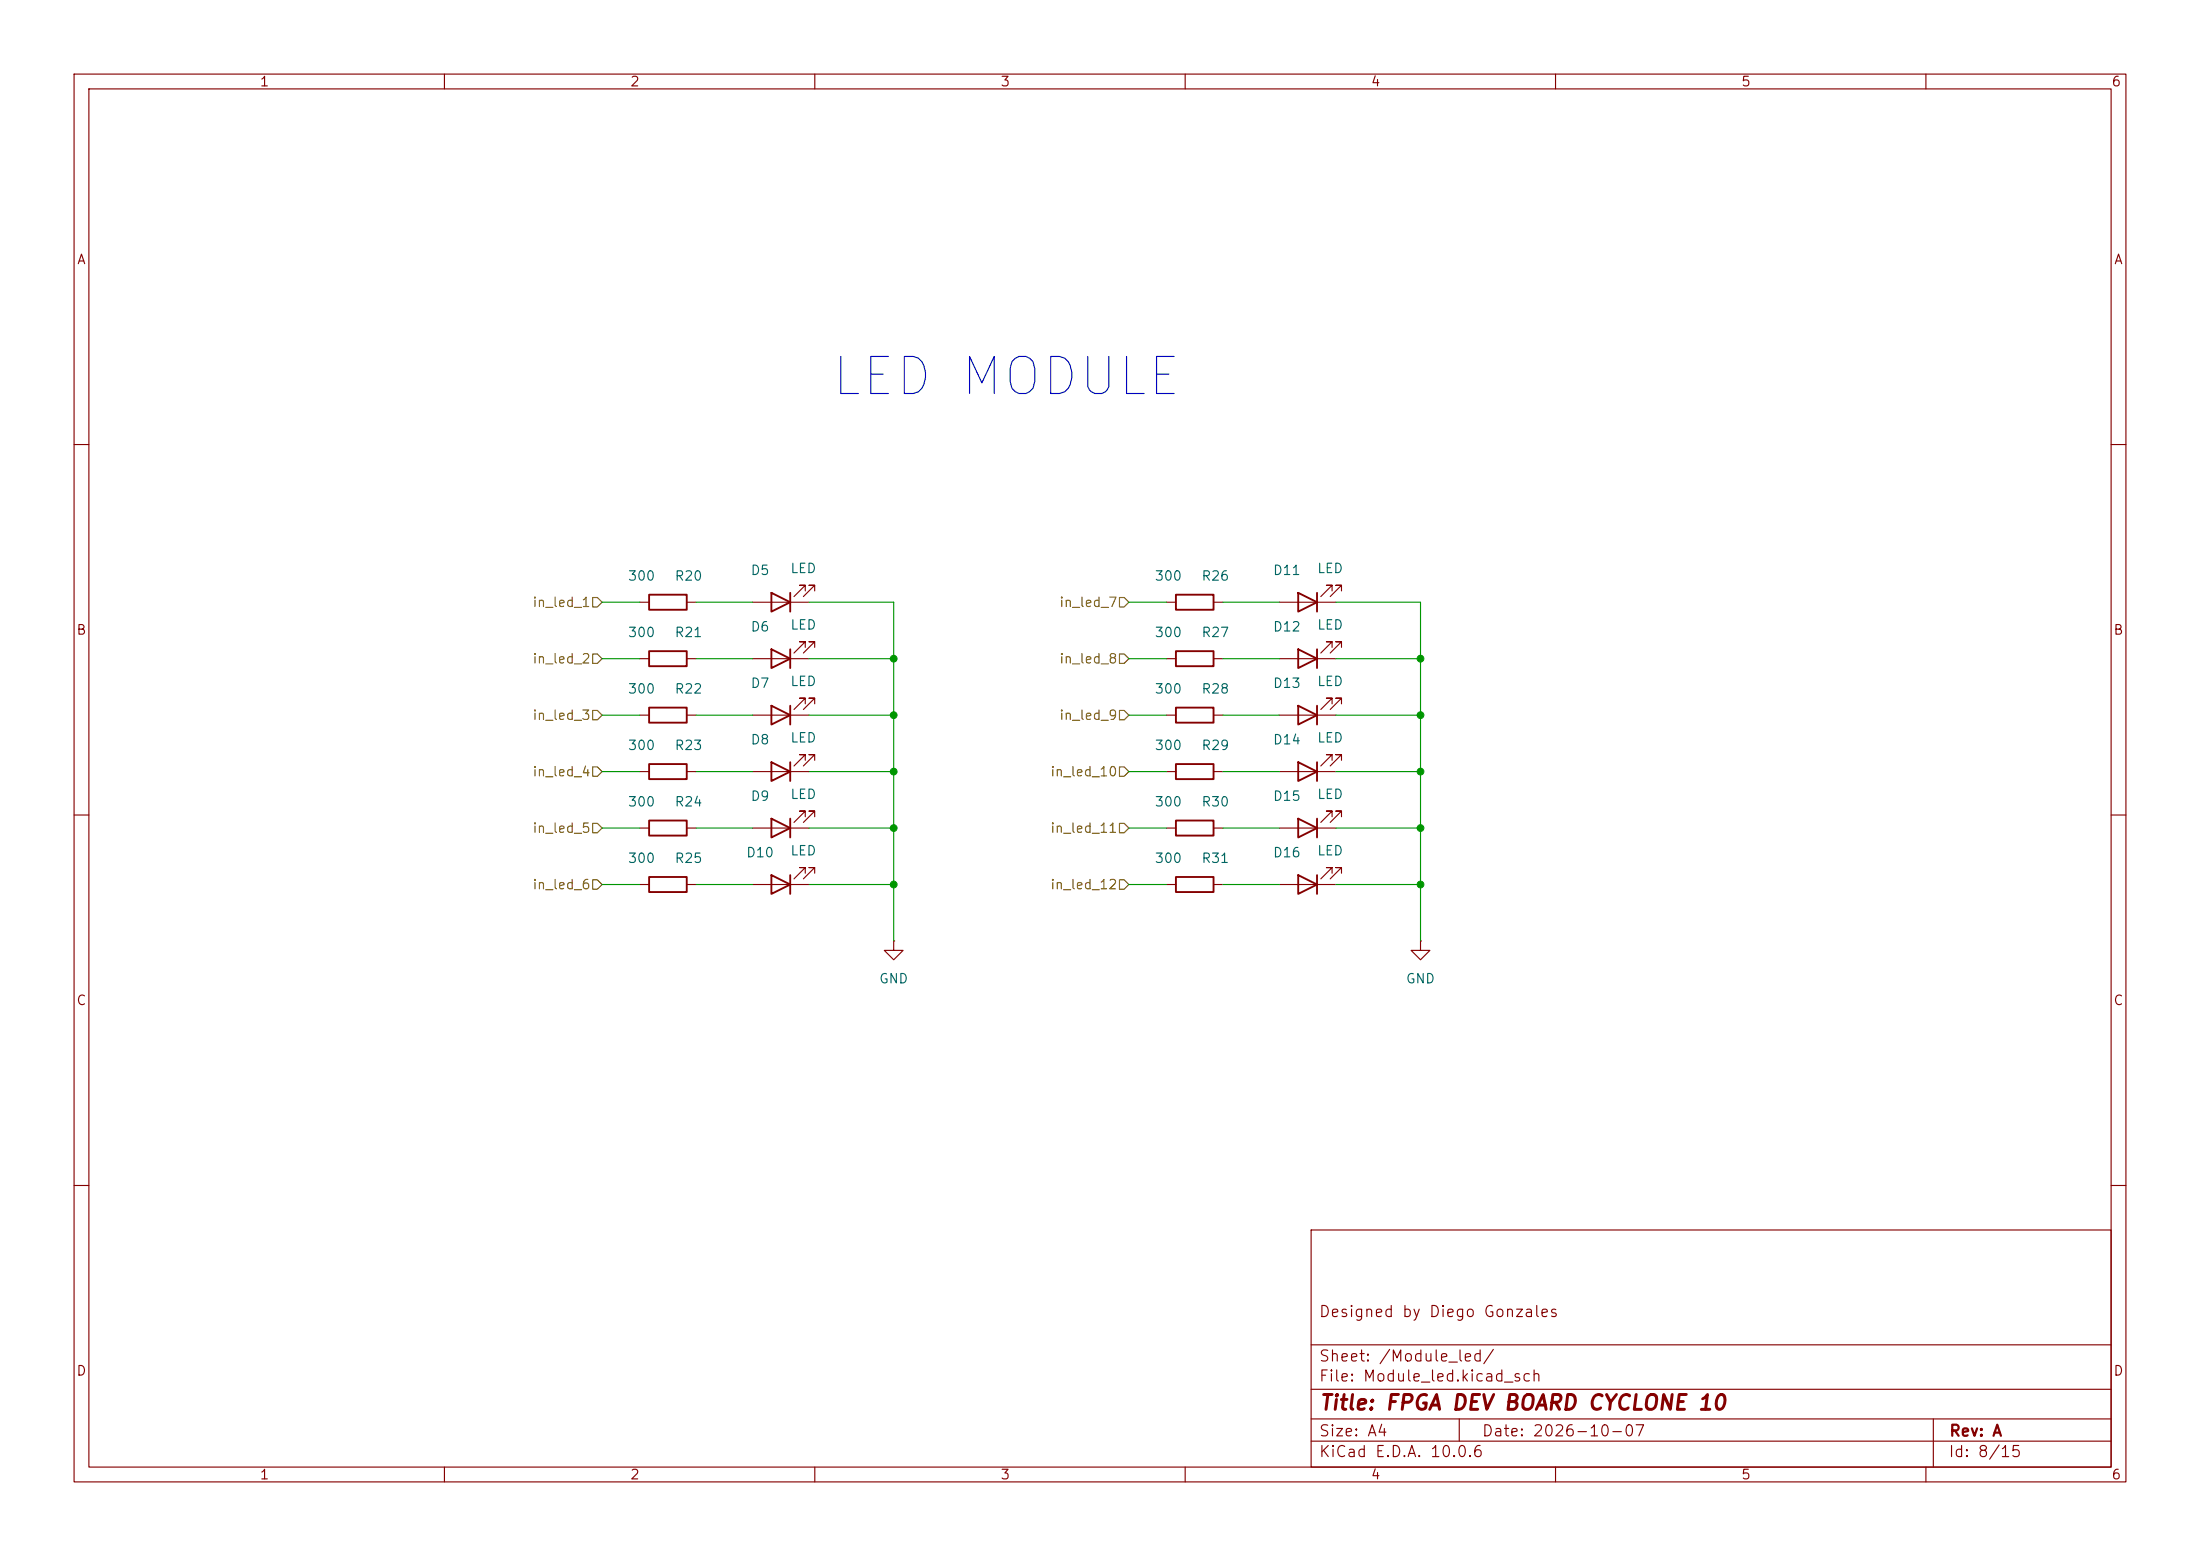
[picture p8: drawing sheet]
(kicad_sch
 (version 20260306)
 (generator "eeschema")
 (generator_version "10.0")
 (paper "A4")
 (title_block
  (title "FPGA DEV BOARD CYCLONE 10")
  (date "2026-10-07")
  (rev "A")
  (comment 1 "Designed by Diego Gonzales"))
 (lib_symbols
  (symbol "Device:LED"
   (pin_numbers (hide yes))
   (pin_names
    (offset 1.016) (hide yes)) (exclude_from_sim no) (in_bom yes) (on_board yes)
   (in_pos_files yes)
   (duplicate_pin_numbers_are_jumpers no)
   (property "Reference" "D" (at 0 2.54 0) (show_name no) (do_not_autoplace no) (effects (font (size 1.27 1.27))))
   (property "Value" "LED" (at 0 -2.54 0) (show_name no) (do_not_autoplace no) (effects (font (size 1.27 1.27))))
   (property "Footprint" "" (at 0 0 0) (show_name no) (do_not_autoplace no) (hide yes) (effects (font (size 1.27 1.27))))
   (property "Datasheet" "" (at 0 0 0) (show_name no) (do_not_autoplace no) (hide yes) (effects (font (size 1.27 1.27))))
   (property "Description" "Light emitting diode" (at 0 0 0) (show_name no) (do_not_autoplace no) (hide yes) (effects (font (size 1.27 1.27))))
   (property "Sim.Pins" "1=K 2=A" (at 0 0 0) (show_name no) (do_not_autoplace no) (hide yes) (effects (font (size 1.27 1.27))))
   (symbol "LED_0_1"
    (polyline (pts (xy -3.048 -0.762) (xy -4.572 -2.286) (xy -3.81 -2.286) (xy -4.572 -2.286) (xy -4.572 -1.524)) (stroke (width 0) (type default)) (fill (type none)))
    (polyline (pts (xy -1.778 -0.762) (xy -3.302 -2.286) (xy -2.54 -2.286) (xy -3.302 -2.286) (xy -3.302 -1.524)) (stroke (width 0) (type default)) (fill (type none)))
    (polyline (pts (xy -1.27 0) (xy 1.27 0)) (stroke (width 0) (type default)) (fill (type none)))
    (polyline (pts (xy -1.27 -1.27) (xy -1.27 1.27)) (stroke (width 0.254) (type default)) (fill (type none)))
    (polyline (pts (xy 1.27 -1.27) (xy 1.27 1.27) (xy -1.27 0) (xy 1.27 -1.27)) (stroke (width 0.254) (type default)) (fill (type none))))
   (symbol "LED_1_1"
    (pin passive line (at -3.81 0 0) (length 2.54) (name "K" (effects (font (size 1.27 1.27)))) (number "1" (effects (font (size 1.27 1.27)))))
    (pin passive line (at 3.81 0 180) (length 2.54) (name "A" (effects (font (size 1.27 1.27)))) (number "2" (effects (font (size 1.27 1.27))))))
   (embedded_fonts no))
  (symbol "Device:R"
   (pin_numbers (hide yes))
   (pin_names
    (offset 0)) (exclude_from_sim no) (in_bom yes) (on_board yes)
   (in_pos_files yes)
   (duplicate_pin_numbers_are_jumpers no)
   (property "Reference" "R" (at 2.032 0 90) (show_name no) (do_not_autoplace no) (effects (font (size 1.27 1.27))))
   (property "Value" "R" (at 0 0 90) (show_name no) (do_not_autoplace no) (effects (font (size 1.27 1.27))))
   (property "Footprint" "" (at -1.778 0 90) (show_name no) (do_not_autoplace no) (hide yes) (effects (font (size 1.27 1.27))))
   (property "Datasheet" "" (at 0 0 0) (show_name no) (do_not_autoplace no) (hide yes) (effects (font (size 1.27 1.27))))
   (property "Description" "Resistor" (at 0 0 0) (show_name no) (do_not_autoplace no) (hide yes) (effects (font (size 1.27 1.27))))
   (symbol "R_0_1"
    (rectangle (start -1.016 -2.54) (end 1.016 2.54) (stroke (width 0.254) (type default)) (fill (type none))))
   (symbol "R_1_1"
    (pin passive line (at 0 3.81 270) (length 1.27) (name "" (effects (font (size 1.27 1.27)))) (number "1" (effects (font (size 1.27 1.27)))))
    (pin passive line (at 0 -3.81 90) (length 1.27) (name "" (effects (font (size 1.27 1.27)))) (number "2" (effects (font (size 1.27 1.27))))))
   (embedded_fonts no))
  (symbol "power:GND"
   (power global)
   (pin_numbers (hide yes))
   (pin_names
    (offset 0) (hide yes)) (exclude_from_sim no) (in_bom yes) (on_board yes)
   (in_pos_files yes)
   (duplicate_pin_numbers_are_jumpers no)
   (property "Reference" "#PWR" (at 0 -6.35 0) (show_name no) (do_not_autoplace no) (hide yes) (effects (font (size 1.27 1.27))))
   (property "Value" "GND" (at 0 -3.81 0) (show_name no) (do_not_autoplace no) (effects (font (size 1.27 1.27))))
   (property "Footprint" "" (at 0 0 0) (show_name no) (do_not_autoplace no) (hide yes) (effects (font (size 1.27 1.27))))
   (property "Datasheet" "" (at 0 0 0) (show_name no) (do_not_autoplace no) (hide yes) (effects (font (size 1.27 1.27))))
   (property "Description" "Power symbol creates a global label with name \"GND\" , ground" (at 0 0 0) (show_name no) (do_not_autoplace no) (hide yes) (effects (font (size 1.27 1.27))))
   (symbol "GND_0_1"
    (polyline (pts (xy 0 0) (xy 0 -1.27) (xy 1.27 -1.27) (xy 0 -2.54) (xy -1.27 -1.27) (xy 0 -1.27)) (stroke (width 0) (type default)) (fill (type none))))
   (symbol "GND_1_1"
    (pin power_in line (at 0 0 270) (length 0) (name "" (effects (font (size 1.27 1.27)))) (number "1" (effects (font (size 1.27 1.27))))))
   (embedded_fonts no)))
 (text "LED MODULE"
  (exclude_from_sim no)
  (at 135.89 51.054 0)
  (effects (font (size 5 5))))
 (junction
  (at 120.65 96.52)
  (diameter 0)
  (color 0 0 0 0))
 (junction
  (at 120.65 111.76)
  (diameter 0)
  (color 0 0 0 0))
 (junction
  (at 120.65 119.38)
  (diameter 0)
  (color 0 0 0 0))
 (junction
  (at 191.77 119.38)
  (diameter 0)
  (color 0 0 0 0))
 (junction
  (at 191.77 111.76)
  (diameter 0)
  (color 0 0 0 0))
 (junction
  (at 120.65 88.9)
  (diameter 0)
  (color 0 0 0 0))
 (junction
  (at 191.77 88.9)
  (diameter 0)
  (color 0 0 0 0))
 (junction
  (at 191.77 96.52)
  (diameter 0)
  (color 0 0 0 0))
 (junction
  (at 191.77 104.14)
  (diameter 0)
  (color 0 0 0 0))
 (junction
  (at 120.65 104.14)
  (diameter 0)
  (color 0 0 0 0))
 (wire
  (pts (xy 93.98 81.28) (xy 101.6 81.28))
  (stroke (width 0) (type default)))
 (wire
  (pts (xy 152.4 104.14) (xy 157.48 104.14))
  (stroke (width 0) (type default)))
 (wire
  (pts (xy 165.1 96.52) (xy 172.72 96.52))
  (stroke (width 0) (type default)))
 (wire
  (pts (xy 93.98 119.38) (xy 101.6 119.38))
  (stroke (width 0) (type default)))
 (wire
  (pts (xy 93.98 111.76) (xy 101.6 111.76))
  (stroke (width 0) (type default)))
 (wire
  (pts (xy 81.28 111.76) (xy 86.36 111.76))
  (stroke (width 0) (type default)))
 (wire
  (pts (xy 109.22 96.52) (xy 120.65 96.52))
  (stroke (width 0) (type default)))
 (wire
  (pts (xy 180.34 96.52) (xy 191.77 96.52))
  (stroke (width 0) (type default)))
 (wire
  (pts (xy 152.4 111.76) (xy 157.48 111.76))
  (stroke (width 0) (type default)))
 (wire
  (pts (xy 81.28 88.9) (xy 86.36 88.9))
  (stroke (width 0) (type default)))
 (wire
  (pts (xy 165.1 81.28) (xy 172.72 81.28))
  (stroke (width 0) (type default)))
 (wire
  (pts (xy 120.65 88.9) (xy 120.65 96.52))
  (stroke (width 0) (type default)))
 (wire
  (pts (xy 165.1 88.9) (xy 172.72 88.9))
  (stroke (width 0) (type default)))
 (wire
  (pts (xy 109.22 104.14) (xy 120.65 104.14))
  (stroke (width 0) (type default)))
 (wire
  (pts (xy 93.98 88.9) (xy 101.6 88.9))
  (stroke (width 0) (type default)))
 (wire
  (pts (xy 109.22 111.76) (xy 120.65 111.76))
  (stroke (width 0) (type default)))
 (wire
  (pts (xy 81.28 81.28) (xy 86.36 81.28))
  (stroke (width 0) (type default)))
 (wire
  (pts (xy 120.65 96.52) (xy 120.65 127))
  (stroke (width 0) (type default)))
 (wire
  (pts (xy 152.4 88.9) (xy 157.48 88.9))
  (stroke (width 0) (type default)))
 (wire
  (pts (xy 180.34 104.14) (xy 191.77 104.14))
  (stroke (width 0) (type default)))
 (wire
  (pts (xy 109.22 119.38) (xy 120.65 119.38))
  (stroke (width 0) (type default)))
 (wire
  (pts (xy 191.77 96.52) (xy 191.77 127))
  (stroke (width 0) (type default)))
 (wire
  (pts (xy 93.98 96.52) (xy 101.6 96.52))
  (stroke (width 0) (type default)))
 (wire
  (pts (xy 180.34 81.28) (xy 191.77 81.28))
  (stroke (width 0) (type default)))
 (wire
  (pts (xy 165.1 119.38) (xy 172.72 119.38))
  (stroke (width 0) (type default)))
 (wire
  (pts (xy 152.4 81.28) (xy 157.48 81.28))
  (stroke (width 0) (type default)))
 (wire
  (pts (xy 165.1 104.14) (xy 172.72 104.14))
  (stroke (width 0) (type default)))
 (wire
  (pts (xy 180.34 119.38) (xy 191.77 119.38))
  (stroke (width 0) (type default)))
 (wire
  (pts (xy 109.22 88.9) (xy 120.65 88.9))
  (stroke (width 0) (type default)))
 (wire
  (pts (xy 109.22 81.28) (xy 120.65 81.28))
  (stroke (width 0) (type default)))
 (wire
  (pts (xy 191.77 88.9) (xy 191.77 96.52))
  (stroke (width 0) (type default)))
 (wire
  (pts (xy 81.28 119.38) (xy 86.36 119.38))
  (stroke (width 0) (type default)))
 (wire
  (pts (xy 81.28 104.14) (xy 86.36 104.14))
  (stroke (width 0) (type default)))
 (wire
  (pts (xy 93.98 104.14) (xy 101.6 104.14))
  (stroke (width 0) (type default)))
 (wire
  (pts (xy 120.65 81.28) (xy 120.65 88.9))
  (stroke (width 0) (type default)))
 (wire
  (pts (xy 180.34 88.9) (xy 191.77 88.9))
  (stroke (width 0) (type default)))
 (wire
  (pts (xy 81.28 96.52) (xy 86.36 96.52))
  (stroke (width 0) (type default)))
 (wire
  (pts (xy 152.4 119.38) (xy 157.48 119.38))
  (stroke (width 0) (type default)))
 (wire
  (pts (xy 191.77 81.28) (xy 191.77 88.9))
  (stroke (width 0) (type default)))
 (wire
  (pts (xy 165.1 111.76) (xy 172.72 111.76))
  (stroke (width 0) (type default)))
 (wire
  (pts (xy 152.4 96.52) (xy 157.48 96.52))
  (stroke (width 0) (type default)))
 (wire
  (pts (xy 180.34 111.76) (xy 191.77 111.76))
  (stroke (width 0) (type default)))
 (hierarchical_label "in_led_5"
  (shape input)
  (at 81.28 111.76 180)
  (effects (font (size 1.27 1.27)) (justify right)))
 (hierarchical_label "in_led_1"
  (shape input)
  (at 81.28 81.28 180)
  (effects (font (size 1.27 1.27)) (justify right)))
 (hierarchical_label "in_led_11"
  (shape input)
  (at 152.4 111.76 180)
  (effects (font (size 1.27 1.27)) (justify right)))
 (hierarchical_label "in_led_3"
  (shape input)
  (at 81.28 96.52 180)
  (effects (font (size 1.27 1.27)) (justify right)))
 (hierarchical_label "in_led_2"
  (shape input)
  (at 81.28 88.9 180)
  (effects (font (size 1.27 1.27)) (justify right)))
 (hierarchical_label "in_led_12"
  (shape input)
  (at 152.4 119.38 180)
  (effects (font (size 1.27 1.27)) (justify right)))
 (hierarchical_label "in_led_8"
  (shape input)
  (at 152.4 88.9 180)
  (effects (font (size 1.27 1.27)) (justify right)))
 (hierarchical_label "in_led_4"
  (shape input)
  (at 81.28 104.14 180)
  (effects (font (size 1.27 1.27)) (justify right)))
 (hierarchical_label "in_led_9"
  (shape input)
  (at 152.4 96.52 180)
  (effects (font (size 1.27 1.27)) (justify right)))
 (hierarchical_label "in_led_7"
  (shape input)
  (at 152.4 81.28 180)
  (effects (font (size 1.27 1.27)) (justify right)))
 (hierarchical_label "in_led_6"
  (shape input)
  (at 81.28 119.38 180)
  (effects (font (size 1.27 1.27)) (justify right)))
 (hierarchical_label "in_led_10"
  (shape input)
  (at 152.4 104.14 180)
  (effects (font (size 1.27 1.27)) (justify right)))
 (symbol
  (lib_id "Device:LED")
  (at 105.41 81.28 180)
  (unit 1)
  (body_style 1)
  (exclude_from_sim no)
  (in_bom yes)
  (on_board yes)
  (in_pos_files yes)
  (dnp no)
  (property "Reference" "D5" (at 102.616 76.962 0) (show_name no) (do_not_autoplace no) (effects (font (size 1.27 1.27))))
  (property "Value" "LED" (at 108.458 76.708 0) (show_name no) (do_not_autoplace no) (effects (font (size 1.27 1.27))))
  (property "Footprint" "LED_SMD:LED_1206_3216Metric_Pad1.42x1.75mm_HandSolder" (at 105.41 81.28 0) (hide yes) (show_name no) (do_not_autoplace no) (effects (font (size 1.27 1.27))))
  (property "Datasheet" "" (at 105.41 81.28 0) (hide yes) (show_name no) (do_not_autoplace no) (effects (font (size 1.27 1.27))))
  (property "Description" "Light emitting diode" (at 105.41 81.28 0) (hide yes) (show_name no) (do_not_autoplace no) (effects (font (size 1.27 1.27))))
  (property "Sim.Pins" "1=K 2=A" (at 105.41 81.28 0) (hide yes) (show_name no) (do_not_autoplace no) (effects (font (size 1.27 1.27))))
  (property "Purchase link" "" (at 105.41 81.28 0) (hide yes) (show_name no) (do_not_autoplace no) (effects (font (size 1.27 1.27))))
  (property "KLC_S3.3" "" (at 105.41 81.28 0) (hide yes) (show_name no) (do_not_autoplace no) (effects (font (size 1.27 1.27))))
  (property "KLC_S5.1" "" (at 105.41 81.28 0) (hide yes) (show_name no) (do_not_autoplace no) (effects (font (size 1.27 1.27))))
  (pin "1")
  (pin "2"))
 (symbol
  (lib_id "Device:R")
  (at 90.17 81.28 90)
  (unit 1)
  (body_style 1)
  (exclude_from_sim no)
  (in_bom yes)
  (on_board yes)
  (in_pos_files yes)
  (dnp no)
  (property "Reference" "R20" (at 92.964 77.724 90) (show_name no) (do_not_autoplace no) (effects (font (size 1.27 1.27))))
  (property "Value" "300" (at 86.614 77.724 90) (show_name no) (do_not_autoplace no) (effects (font (size 1.27 1.27))))
  (property "Footprint" "Resistor_SMD:R_0805_2012Metric_Pad1.20x1.40mm_HandSolder" (at 90.17 83.058 90) (hide yes) (show_name no) (do_not_autoplace no) (effects (font (size 1.27 1.27))))
  (property "Datasheet" "" (at 90.17 81.28 0) (hide yes) (show_name no) (do_not_autoplace no) (effects (font (size 1.27 1.27))))
  (property "Description" "Resistor" (at 90.17 81.28 0) (hide yes) (show_name no) (do_not_autoplace no) (effects (font (size 1.27 1.27))))
  (property "Purchase link" "" (at 90.17 81.28 90) (hide yes) (show_name no) (do_not_autoplace no) (effects (font (size 1.27 1.27))))
  (property "KLC_S3.3" "" (at 90.17 81.28 90) (hide yes) (show_name no) (do_not_autoplace no) (effects (font (size 1.27 1.27))))
  (property "KLC_S5.1" "" (at 90.17 81.28 90) (hide yes) (show_name no) (do_not_autoplace no) (effects (font (size 1.27 1.27))))
  (pin "1")
  (pin "2"))
 (symbol
  (lib_id "Device:LED")
  (at 176.53 81.28 180)
  (unit 1)
  (body_style 1)
  (exclude_from_sim no)
  (in_bom yes)
  (on_board yes)
  (in_pos_files yes)
  (dnp no)
  (property "Reference" "D11" (at 173.736 76.962 0) (show_name no) (do_not_autoplace no) (effects (font (size 1.27 1.27))))
  (property "Value" "LED" (at 179.578 76.708 0) (show_name no) (do_not_autoplace no) (effects (font (size 1.27 1.27))))
  (property "Footprint" "LED_SMD:LED_1206_3216Metric_Pad1.42x1.75mm_HandSolder" (at 176.53 81.28 0) (hide yes) (show_name no) (do_not_autoplace no) (effects (font (size 1.27 1.27))))
  (property "Datasheet" "" (at 176.53 81.28 0) (hide yes) (show_name no) (do_not_autoplace no) (effects (font (size 1.27 1.27))))
  (property "Description" "Light emitting diode" (at 176.53 81.28 0) (hide yes) (show_name no) (do_not_autoplace no) (effects (font (size 1.27 1.27))))
  (property "Sim.Pins" "1=K 2=A" (at 176.53 81.28 0) (hide yes) (show_name no) (do_not_autoplace no) (effects (font (size 1.27 1.27))))
  (property "Purchase link" "" (at 176.53 81.28 0) (hide yes) (show_name no) (do_not_autoplace no) (effects (font (size 1.27 1.27))))
  (property "KLC_S3.3" "" (at 176.53 81.28 0) (hide yes) (show_name no) (do_not_autoplace no) (effects (font (size 1.27 1.27))))
  (property "KLC_S5.1" "" (at 176.53 81.28 0) (hide yes) (show_name no) (do_not_autoplace no) (effects (font (size 1.27 1.27))))
  (pin "1")
  (pin "2"))
 (symbol
  (lib_id "Device:R")
  (at 161.29 88.9 90)
  (unit 1)
  (body_style 1)
  (exclude_from_sim no)
  (in_bom yes)
  (on_board yes)
  (in_pos_files yes)
  (dnp no)
  (property "Reference" "R27" (at 164.084 85.344 90) (show_name no) (do_not_autoplace no) (effects (font (size 1.27 1.27))))
  (property "Value" "300" (at 157.734 85.344 90) (show_name no) (do_not_autoplace no) (effects (font (size 1.27 1.27))))
  (property "Footprint" "Resistor_SMD:R_0805_2012Metric_Pad1.20x1.40mm_HandSolder" (at 161.29 90.678 90) (hide yes) (show_name no) (do_not_autoplace no) (effects (font (size 1.27 1.27))))
  (property "Datasheet" "" (at 161.29 88.9 0) (hide yes) (show_name no) (do_not_autoplace no) (effects (font (size 1.27 1.27))))
  (property "Description" "Resistor" (at 161.29 88.9 0) (hide yes) (show_name no) (do_not_autoplace no) (effects (font (size 1.27 1.27))))
  (property "Purchase link" "" (at 161.29 88.9 90) (hide yes) (show_name no) (do_not_autoplace no) (effects (font (size 1.27 1.27))))
  (property "KLC_S3.3" "" (at 161.29 88.9 90) (hide yes) (show_name no) (do_not_autoplace no) (effects (font (size 1.27 1.27))))
  (property "KLC_S5.1" "" (at 161.29 88.9 90) (hide yes) (show_name no) (do_not_autoplace no) (effects (font (size 1.27 1.27))))
  (pin "1")
  (pin "2"))
 (symbol
  (lib_id "Device:R")
  (at 90.17 111.76 90)
  (unit 1)
  (body_style 1)
  (exclude_from_sim no)
  (in_bom yes)
  (on_board yes)
  (in_pos_files yes)
  (dnp no)
  (property "Reference" "R24" (at 92.964 108.204 90) (show_name no) (do_not_autoplace no) (effects (font (size 1.27 1.27))))
  (property "Value" "300" (at 86.614 108.204 90) (show_name no) (do_not_autoplace no) (effects (font (size 1.27 1.27))))
  (property "Footprint" "Resistor_SMD:R_0805_2012Metric_Pad1.20x1.40mm_HandSolder" (at 90.17 113.538 90) (hide yes) (show_name no) (do_not_autoplace no) (effects (font (size 1.27 1.27))))
  (property "Datasheet" "" (at 90.17 111.76 0) (hide yes) (show_name no) (do_not_autoplace no) (effects (font (size 1.27 1.27))))
  (property "Description" "Resistor" (at 90.17 111.76 0) (hide yes) (show_name no) (do_not_autoplace no) (effects (font (size 1.27 1.27))))
  (property "Purchase link" "" (at 90.17 111.76 90) (hide yes) (show_name no) (do_not_autoplace no) (effects (font (size 1.27 1.27))))
  (property "KLC_S3.3" "" (at 90.17 111.76 90) (hide yes) (show_name no) (do_not_autoplace no) (effects (font (size 1.27 1.27))))
  (property "KLC_S5.1" "" (at 90.17 111.76 90) (hide yes) (show_name no) (do_not_autoplace no) (effects (font (size 1.27 1.27))))
  (pin "1")
  (pin "2"))
 (symbol
  (lib_id "power:GND")
  (at 120.65 127 0)
  (unit 1)
  (body_style 1)
  (exclude_from_sim no)
  (in_bom yes)
  (on_board yes)
  (in_pos_files yes)
  (dnp no)
  (fields_autoplaced yes)
  (property "Reference" "#PWR022" (at 120.65 133.35 0) (hide yes) (show_name no) (do_not_autoplace no) (effects (font (size 1.27 1.27))))
  (property "Value" "GND" (at 120.65 132.08 0) (show_name no) (do_not_autoplace no) (effects (font (size 1.27 1.27))))
  (property "Footprint" "" (at 120.65 127 0) (hide yes) (show_name no) (do_not_autoplace no) (effects (font (size 1.27 1.27))))
  (property "Datasheet" "" (at 120.65 127 0) (hide yes) (show_name no) (do_not_autoplace no) (effects (font (size 1.27 1.27))))
  (property "Description" "Power symbol creates a global label with name \"GND\" , ground" (at 120.65 127 0) (hide yes) (show_name no) (do_not_autoplace no) (effects (font (size 1.27 1.27))))
  (pin "1"))
 (symbol
  (lib_id "Device:R")
  (at 90.17 119.38 90)
  (unit 1)
  (body_style 1)
  (exclude_from_sim no)
  (in_bom yes)
  (on_board yes)
  (in_pos_files yes)
  (dnp no)
  (property "Reference" "R25" (at 92.964 115.824 90) (show_name no) (do_not_autoplace no) (effects (font (size 1.27 1.27))))
  (property "Value" "300" (at 86.614 115.824 90) (show_name no) (do_not_autoplace no) (effects (font (size 1.27 1.27))))
  (property "Footprint" "Resistor_SMD:R_0805_2012Metric_Pad1.20x1.40mm_HandSolder" (at 90.17 121.158 90) (hide yes) (show_name no) (do_not_autoplace no) (effects (font (size 1.27 1.27))))
  (property "Datasheet" "" (at 90.17 119.38 0) (hide yes) (show_name no) (do_not_autoplace no) (effects (font (size 1.27 1.27))))
  (property "Description" "Resistor" (at 90.17 119.38 0) (hide yes) (show_name no) (do_not_autoplace no) (effects (font (size 1.27 1.27))))
  (property "Purchase link" "" (at 90.17 119.38 90) (hide yes) (show_name no) (do_not_autoplace no) (effects (font (size 1.27 1.27))))
  (property "KLC_S3.3" "" (at 90.17 119.38 90) (hide yes) (show_name no) (do_not_autoplace no) (effects (font (size 1.27 1.27))))
  (property "KLC_S5.1" "" (at 90.17 119.38 90) (hide yes) (show_name no) (do_not_autoplace no) (effects (font (size 1.27 1.27))))
  (pin "1")
  (pin "2"))
 (symbol
  (lib_id "Device:R")
  (at 90.17 88.9 90)
  (unit 1)
  (body_style 1)
  (exclude_from_sim no)
  (in_bom yes)
  (on_board yes)
  (in_pos_files yes)
  (dnp no)
  (property "Reference" "R21" (at 92.964 85.344 90) (show_name no) (do_not_autoplace no) (effects (font (size 1.27 1.27))))
  (property "Value" "300" (at 86.614 85.344 90) (show_name no) (do_not_autoplace no) (effects (font (size 1.27 1.27))))
  (property "Footprint" "Resistor_SMD:R_0805_2012Metric_Pad1.20x1.40mm_HandSolder" (at 90.17 90.678 90) (hide yes) (show_name no) (do_not_autoplace no) (effects (font (size 1.27 1.27))))
  (property "Datasheet" "" (at 90.17 88.9 0) (hide yes) (show_name no) (do_not_autoplace no) (effects (font (size 1.27 1.27))))
  (property "Description" "Resistor" (at 90.17 88.9 0) (hide yes) (show_name no) (do_not_autoplace no) (effects (font (size 1.27 1.27))))
  (property "Purchase link" "" (at 90.17 88.9 90) (hide yes) (show_name no) (do_not_autoplace no) (effects (font (size 1.27 1.27))))
  (property "KLC_S3.3" "" (at 90.17 88.9 90) (hide yes) (show_name no) (do_not_autoplace no) (effects (font (size 1.27 1.27))))
  (property "KLC_S5.1" "" (at 90.17 88.9 90) (hide yes) (show_name no) (do_not_autoplace no) (effects (font (size 1.27 1.27))))
  (pin "1")
  (pin "2"))
 (symbol
  (lib_id "Device:R")
  (at 161.29 104.14 90)
  (unit 1)
  (body_style 1)
  (exclude_from_sim no)
  (in_bom yes)
  (on_board yes)
  (in_pos_files yes)
  (dnp no)
  (property "Reference" "R29" (at 164.084 100.584 90) (show_name no) (do_not_autoplace no) (effects (font (size 1.27 1.27))))
  (property "Value" "300" (at 157.734 100.584 90) (show_name no) (do_not_autoplace no) (effects (font (size 1.27 1.27))))
  (property "Footprint" "Resistor_SMD:R_0805_2012Metric_Pad1.20x1.40mm_HandSolder" (at 161.29 105.918 90) (hide yes) (show_name no) (do_not_autoplace no) (effects (font (size 1.27 1.27))))
  (property "Datasheet" "" (at 161.29 104.14 0) (hide yes) (show_name no) (do_not_autoplace no) (effects (font (size 1.27 1.27))))
  (property "Description" "Resistor" (at 161.29 104.14 0) (hide yes) (show_name no) (do_not_autoplace no) (effects (font (size 1.27 1.27))))
  (property "Purchase link" "" (at 161.29 104.14 90) (hide yes) (show_name no) (do_not_autoplace no) (effects (font (size 1.27 1.27))))
  (property "KLC_S3.3" "" (at 161.29 104.14 90) (hide yes) (show_name no) (do_not_autoplace no) (effects (font (size 1.27 1.27))))
  (property "KLC_S5.1" "" (at 161.29 104.14 90) (hide yes) (show_name no) (do_not_autoplace no) (effects (font (size 1.27 1.27))))
  (pin "1")
  (pin "2"))
 (symbol
  (lib_id "Device:R")
  (at 90.17 96.52 90)
  (unit 1)
  (body_style 1)
  (exclude_from_sim no)
  (in_bom yes)
  (on_board yes)
  (in_pos_files yes)
  (dnp no)
  (property "Reference" "R22" (at 92.964 92.964 90) (show_name no) (do_not_autoplace no) (effects (font (size 1.27 1.27))))
  (property "Value" "300" (at 86.614 92.964 90) (show_name no) (do_not_autoplace no) (effects (font (size 1.27 1.27))))
  (property "Footprint" "Resistor_SMD:R_0805_2012Metric_Pad1.20x1.40mm_HandSolder" (at 90.17 98.298 90) (hide yes) (show_name no) (do_not_autoplace no) (effects (font (size 1.27 1.27))))
  (property "Datasheet" "" (at 90.17 96.52 0) (hide yes) (show_name no) (do_not_autoplace no) (effects (font (size 1.27 1.27))))
  (property "Description" "Resistor" (at 90.17 96.52 0) (hide yes) (show_name no) (do_not_autoplace no) (effects (font (size 1.27 1.27))))
  (property "Purchase link" "" (at 90.17 96.52 90) (hide yes) (show_name no) (do_not_autoplace no) (effects (font (size 1.27 1.27))))
  (property "KLC_S3.3" "" (at 90.17 96.52 90) (hide yes) (show_name no) (do_not_autoplace no) (effects (font (size 1.27 1.27))))
  (property "KLC_S5.1" "" (at 90.17 96.52 90) (hide yes) (show_name no) (do_not_autoplace no) (effects (font (size 1.27 1.27))))
  (pin "1")
  (pin "2"))
 (symbol
  (lib_id "Device:LED")
  (at 105.41 88.9 180)
  (unit 1)
  (body_style 1)
  (exclude_from_sim no)
  (in_bom yes)
  (on_board yes)
  (in_pos_files yes)
  (dnp no)
  (property "Reference" "D6" (at 102.616 84.582 0) (show_name no) (do_not_autoplace no) (effects (font (size 1.27 1.27))))
  (property "Value" "LED" (at 108.458 84.328 0) (show_name no) (do_not_autoplace no) (effects (font (size 1.27 1.27))))
  (property "Footprint" "LED_SMD:LED_1206_3216Metric_Pad1.42x1.75mm_HandSolder" (at 105.41 88.9 0) (hide yes) (show_name no) (do_not_autoplace no) (effects (font (size 1.27 1.27))))
  (property "Datasheet" "" (at 105.41 88.9 0) (hide yes) (show_name no) (do_not_autoplace no) (effects (font (size 1.27 1.27))))
  (property "Description" "Light emitting diode" (at 105.41 88.9 0) (hide yes) (show_name no) (do_not_autoplace no) (effects (font (size 1.27 1.27))))
  (property "Sim.Pins" "1=K 2=A" (at 105.41 88.9 0) (hide yes) (show_name no) (do_not_autoplace no) (effects (font (size 1.27 1.27))))
  (property "Purchase link" "" (at 105.41 88.9 0) (hide yes) (show_name no) (do_not_autoplace no) (effects (font (size 1.27 1.27))))
  (property "KLC_S3.3" "" (at 105.41 88.9 0) (hide yes) (show_name no) (do_not_autoplace no) (effects (font (size 1.27 1.27))))
  (property "KLC_S5.1" "" (at 105.41 88.9 0) (hide yes) (show_name no) (do_not_autoplace no) (effects (font (size 1.27 1.27))))
  (pin "1")
  (pin "2"))
 (symbol
  (lib_id "Device:R")
  (at 161.29 81.28 90)
  (unit 1)
  (body_style 1)
  (exclude_from_sim no)
  (in_bom yes)
  (on_board yes)
  (in_pos_files yes)
  (dnp no)
  (property "Reference" "R26" (at 164.084 77.724 90) (show_name no) (do_not_autoplace no) (effects (font (size 1.27 1.27))))
  (property "Value" "300" (at 157.734 77.724 90) (show_name no) (do_not_autoplace no) (effects (font (size 1.27 1.27))))
  (property "Footprint" "Resistor_SMD:R_0805_2012Metric_Pad1.20x1.40mm_HandSolder" (at 161.29 83.058 90) (hide yes) (show_name no) (do_not_autoplace no) (effects (font (size 1.27 1.27))))
  (property "Datasheet" "" (at 161.29 81.28 0) (hide yes) (show_name no) (do_not_autoplace no) (effects (font (size 1.27 1.27))))
  (property "Description" "Resistor" (at 161.29 81.28 0) (hide yes) (show_name no) (do_not_autoplace no) (effects (font (size 1.27 1.27))))
  (property "Purchase link" "" (at 161.29 81.28 90) (hide yes) (show_name no) (do_not_autoplace no) (effects (font (size 1.27 1.27))))
  (property "KLC_S3.3" "" (at 161.29 81.28 90) (hide yes) (show_name no) (do_not_autoplace no) (effects (font (size 1.27 1.27))))
  (property "KLC_S5.1" "" (at 161.29 81.28 90) (hide yes) (show_name no) (do_not_autoplace no) (effects (font (size 1.27 1.27))))
  (pin "1")
  (pin "2"))
 (symbol
  (lib_id "Device:LED")
  (at 176.53 96.52 180)
  (unit 1)
  (body_style 1)
  (exclude_from_sim no)
  (in_bom yes)
  (on_board yes)
  (in_pos_files yes)
  (dnp no)
  (property "Reference" "D13" (at 173.736 92.202 0) (show_name no) (do_not_autoplace no) (effects (font (size 1.27 1.27))))
  (property "Value" "LED" (at 179.578 91.948 0) (show_name no) (do_not_autoplace no) (effects (font (size 1.27 1.27))))
  (property "Footprint" "LED_SMD:LED_1206_3216Metric_Pad1.42x1.75mm_HandSolder" (at 176.53 96.52 0) (hide yes) (show_name no) (do_not_autoplace no) (effects (font (size 1.27 1.27))))
  (property "Datasheet" "" (at 176.53 96.52 0) (hide yes) (show_name no) (do_not_autoplace no) (effects (font (size 1.27 1.27))))
  (property "Description" "Light emitting diode" (at 176.53 96.52 0) (hide yes) (show_name no) (do_not_autoplace no) (effects (font (size 1.27 1.27))))
  (property "Sim.Pins" "1=K 2=A" (at 176.53 96.52 0) (hide yes) (show_name no) (do_not_autoplace no) (effects (font (size 1.27 1.27))))
  (property "Purchase link" "" (at 176.53 96.52 0) (hide yes) (show_name no) (do_not_autoplace no) (effects (font (size 1.27 1.27))))
  (property "KLC_S3.3" "" (at 176.53 96.52 0) (hide yes) (show_name no) (do_not_autoplace no) (effects (font (size 1.27 1.27))))
  (property "KLC_S5.1" "" (at 176.53 96.52 0) (hide yes) (show_name no) (do_not_autoplace no) (effects (font (size 1.27 1.27))))
  (pin "1")
  (pin "2"))
 (symbol
  (lib_id "Device:LED")
  (at 176.53 111.76 180)
  (unit 1)
  (body_style 1)
  (exclude_from_sim no)
  (in_bom yes)
  (on_board yes)
  (in_pos_files yes)
  (dnp no)
  (property "Reference" "D15" (at 173.736 107.442 0) (show_name no) (do_not_autoplace no) (effects (font (size 1.27 1.27))))
  (property "Value" "LED" (at 179.578 107.188 0) (show_name no) (do_not_autoplace no) (effects (font (size 1.27 1.27))))
  (property "Footprint" "LED_SMD:LED_1206_3216Metric_Pad1.42x1.75mm_HandSolder" (at 176.53 111.76 0) (hide yes) (show_name no) (do_not_autoplace no) (effects (font (size 1.27 1.27))))
  (property "Datasheet" "" (at 176.53 111.76 0) (hide yes) (show_name no) (do_not_autoplace no) (effects (font (size 1.27 1.27))))
  (property "Description" "Light emitting diode" (at 176.53 111.76 0) (hide yes) (show_name no) (do_not_autoplace no) (effects (font (size 1.27 1.27))))
  (property "Sim.Pins" "1=K 2=A" (at 176.53 111.76 0) (hide yes) (show_name no) (do_not_autoplace no) (effects (font (size 1.27 1.27))))
  (property "Purchase link" "" (at 176.53 111.76 0) (hide yes) (show_name no) (do_not_autoplace no) (effects (font (size 1.27 1.27))))
  (property "KLC_S3.3" "" (at 176.53 111.76 0) (hide yes) (show_name no) (do_not_autoplace no) (effects (font (size 1.27 1.27))))
  (property "KLC_S5.1" "" (at 176.53 111.76 0) (hide yes) (show_name no) (do_not_autoplace no) (effects (font (size 1.27 1.27))))
  (pin "1")
  (pin "2"))
 (symbol
  (lib_id "Device:LED")
  (at 105.41 96.52 180)
  (unit 1)
  (body_style 1)
  (exclude_from_sim no)
  (in_bom yes)
  (on_board yes)
  (in_pos_files yes)
  (dnp no)
  (property "Reference" "D7" (at 102.616 92.202 0) (show_name no) (do_not_autoplace no) (effects (font (size 1.27 1.27))))
  (property "Value" "LED" (at 108.458 91.948 0) (show_name no) (do_not_autoplace no) (effects (font (size 1.27 1.27))))
  (property "Footprint" "LED_SMD:LED_1206_3216Metric_Pad1.42x1.75mm_HandSolder" (at 105.41 96.52 0) (hide yes) (show_name no) (do_not_autoplace no) (effects (font (size 1.27 1.27))))
  (property "Datasheet" "" (at 105.41 96.52 0) (hide yes) (show_name no) (do_not_autoplace no) (effects (font (size 1.27 1.27))))
  (property "Description" "Light emitting diode" (at 105.41 96.52 0) (hide yes) (show_name no) (do_not_autoplace no) (effects (font (size 1.27 1.27))))
  (property "Sim.Pins" "1=K 2=A" (at 105.41 96.52 0) (hide yes) (show_name no) (do_not_autoplace no) (effects (font (size 1.27 1.27))))
  (property "Purchase link" "" (at 105.41 96.52 0) (hide yes) (show_name no) (do_not_autoplace no) (effects (font (size 1.27 1.27))))
  (property "KLC_S3.3" "" (at 105.41 96.52 0) (hide yes) (show_name no) (do_not_autoplace no) (effects (font (size 1.27 1.27))))
  (property "KLC_S5.1" "" (at 105.41 96.52 0) (hide yes) (show_name no) (do_not_autoplace no) (effects (font (size 1.27 1.27))))
  (pin "1")
  (pin "2"))
 (symbol
  (lib_id "Device:R")
  (at 161.29 96.52 90)
  (unit 1)
  (body_style 1)
  (exclude_from_sim no)
  (in_bom yes)
  (on_board yes)
  (in_pos_files yes)
  (dnp no)
  (property "Reference" "R28" (at 164.084 92.964 90) (show_name no) (do_not_autoplace no) (effects (font (size 1.27 1.27))))
  (property "Value" "300" (at 157.734 92.964 90) (show_name no) (do_not_autoplace no) (effects (font (size 1.27 1.27))))
  (property "Footprint" "Resistor_SMD:R_0805_2012Metric_Pad1.20x1.40mm_HandSolder" (at 161.29 98.298 90) (hide yes) (show_name no) (do_not_autoplace no) (effects (font (size 1.27 1.27))))
  (property "Datasheet" "" (at 161.29 96.52 0) (hide yes) (show_name no) (do_not_autoplace no) (effects (font (size 1.27 1.27))))
  (property "Description" "Resistor" (at 161.29 96.52 0) (hide yes) (show_name no) (do_not_autoplace no) (effects (font (size 1.27 1.27))))
  (property "Purchase link" "" (at 161.29 96.52 90) (hide yes) (show_name no) (do_not_autoplace no) (effects (font (size 1.27 1.27))))
  (property "KLC_S3.3" "" (at 161.29 96.52 90) (hide yes) (show_name no) (do_not_autoplace no) (effects (font (size 1.27 1.27))))
  (property "KLC_S5.1" "" (at 161.29 96.52 90) (hide yes) (show_name no) (do_not_autoplace no) (effects (font (size 1.27 1.27))))
  (pin "1")
  (pin "2"))
 (symbol
  (lib_id "Device:LED")
  (at 105.41 119.38 180)
  (unit 1)
  (body_style 1)
  (exclude_from_sim no)
  (in_bom yes)
  (on_board yes)
  (in_pos_files yes)
  (dnp no)
  (property "Reference" "D10" (at 102.616 115.062 0) (show_name no) (do_not_autoplace no) (effects (font (size 1.27 1.27))))
  (property "Value" "LED" (at 108.458 114.808 0) (show_name no) (do_not_autoplace no) (effects (font (size 1.27 1.27))))
  (property "Footprint" "LED_SMD:LED_1206_3216Metric_Pad1.42x1.75mm_HandSolder" (at 105.41 119.38 0) (hide yes) (show_name no) (do_not_autoplace no) (effects (font (size 1.27 1.27))))
  (property "Datasheet" "" (at 105.41 119.38 0) (hide yes) (show_name no) (do_not_autoplace no) (effects (font (size 1.27 1.27))))
  (property "Description" "Light emitting diode" (at 105.41 119.38 0) (hide yes) (show_name no) (do_not_autoplace no) (effects (font (size 1.27 1.27))))
  (property "Sim.Pins" "1=K 2=A" (at 105.41 119.38 0) (hide yes) (show_name no) (do_not_autoplace no) (effects (font (size 1.27 1.27))))
  (property "Purchase link" "" (at 105.41 119.38 0) (hide yes) (show_name no) (do_not_autoplace no) (effects (font (size 1.27 1.27))))
  (property "KLC_S3.3" "" (at 105.41 119.38 0) (hide yes) (show_name no) (do_not_autoplace no) (effects (font (size 1.27 1.27))))
  (property "KLC_S5.1" "" (at 105.41 119.38 0) (hide yes) (show_name no) (do_not_autoplace no) (effects (font (size 1.27 1.27))))
  (pin "1")
  (pin "2"))
 (symbol
  (lib_id "Device:LED")
  (at 176.53 104.14 180)
  (unit 1)
  (body_style 1)
  (exclude_from_sim no)
  (in_bom yes)
  (on_board yes)
  (in_pos_files yes)
  (dnp no)
  (property "Reference" "D14" (at 173.736 99.822 0) (show_name no) (do_not_autoplace no) (effects (font (size 1.27 1.27))))
  (property "Value" "LED" (at 179.578 99.568 0) (show_name no) (do_not_autoplace no) (effects (font (size 1.27 1.27))))
  (property "Footprint" "LED_SMD:LED_1206_3216Metric_Pad1.42x1.75mm_HandSolder" (at 176.53 104.14 0) (hide yes) (show_name no) (do_not_autoplace no) (effects (font (size 1.27 1.27))))
  (property "Datasheet" "" (at 176.53 104.14 0) (hide yes) (show_name no) (do_not_autoplace no) (effects (font (size 1.27 1.27))))
  (property "Description" "Light emitting diode" (at 176.53 104.14 0) (hide yes) (show_name no) (do_not_autoplace no) (effects (font (size 1.27 1.27))))
  (property "Sim.Pins" "1=K 2=A" (at 176.53 104.14 0) (hide yes) (show_name no) (do_not_autoplace no) (effects (font (size 1.27 1.27))))
  (property "Purchase link" "" (at 176.53 104.14 0) (hide yes) (show_name no) (do_not_autoplace no) (effects (font (size 1.27 1.27))))
  (property "KLC_S3.3" "" (at 176.53 104.14 0) (hide yes) (show_name no) (do_not_autoplace no) (effects (font (size 1.27 1.27))))
  (property "KLC_S5.1" "" (at 176.53 104.14 0) (hide yes) (show_name no) (do_not_autoplace no) (effects (font (size 1.27 1.27))))
  (pin "1")
  (pin "2"))
 (symbol
  (lib_id "Device:LED")
  (at 176.53 88.9 180)
  (unit 1)
  (body_style 1)
  (exclude_from_sim no)
  (in_bom yes)
  (on_board yes)
  (in_pos_files yes)
  (dnp no)
  (property "Reference" "D12" (at 173.736 84.582 0) (show_name no) (do_not_autoplace no) (effects (font (size 1.27 1.27))))
  (property "Value" "LED" (at 179.578 84.328 0) (show_name no) (do_not_autoplace no) (effects (font (size 1.27 1.27))))
  (property "Footprint" "LED_SMD:LED_1206_3216Metric_Pad1.42x1.75mm_HandSolder" (at 176.53 88.9 0) (hide yes) (show_name no) (do_not_autoplace no) (effects (font (size 1.27 1.27))))
  (property "Datasheet" "" (at 176.53 88.9 0) (hide yes) (show_name no) (do_not_autoplace no) (effects (font (size 1.27 1.27))))
  (property "Description" "Light emitting diode" (at 176.53 88.9 0) (hide yes) (show_name no) (do_not_autoplace no) (effects (font (size 1.27 1.27))))
  (property "Sim.Pins" "1=K 2=A" (at 176.53 88.9 0) (hide yes) (show_name no) (do_not_autoplace no) (effects (font (size 1.27 1.27))))
  (property "Purchase link" "" (at 176.53 88.9 0) (hide yes) (show_name no) (do_not_autoplace no) (effects (font (size 1.27 1.27))))
  (property "KLC_S3.3" "" (at 176.53 88.9 0) (hide yes) (show_name no) (do_not_autoplace no) (effects (font (size 1.27 1.27))))
  (property "KLC_S5.1" "" (at 176.53 88.9 0) (hide yes) (show_name no) (do_not_autoplace no) (effects (font (size 1.27 1.27))))
  (pin "1")
  (pin "2"))
 (symbol
  (lib_id "Device:LED")
  (at 105.41 104.14 180)
  (unit 1)
  (body_style 1)
  (exclude_from_sim no)
  (in_bom yes)
  (on_board yes)
  (in_pos_files yes)
  (dnp no)
  (property "Reference" "D8" (at 102.616 99.822 0) (show_name no) (do_not_autoplace no) (effects (font (size 1.27 1.27))))
  (property "Value" "LED" (at 108.458 99.568 0) (show_name no) (do_not_autoplace no) (effects (font (size 1.27 1.27))))
  (property "Footprint" "LED_SMD:LED_1206_3216Metric_Pad1.42x1.75mm_HandSolder" (at 105.41 104.14 0) (hide yes) (show_name no) (do_not_autoplace no) (effects (font (size 1.27 1.27))))
  (property "Datasheet" "" (at 105.41 104.14 0) (hide yes) (show_name no) (do_not_autoplace no) (effects (font (size 1.27 1.27))))
  (property "Description" "Light emitting diode" (at 105.41 104.14 0) (hide yes) (show_name no) (do_not_autoplace no) (effects (font (size 1.27 1.27))))
  (property "Sim.Pins" "1=K 2=A" (at 105.41 104.14 0) (hide yes) (show_name no) (do_not_autoplace no) (effects (font (size 1.27 1.27))))
  (property "Purchase link" "" (at 105.41 104.14 0) (hide yes) (show_name no) (do_not_autoplace no) (effects (font (size 1.27 1.27))))
  (property "KLC_S3.3" "" (at 105.41 104.14 0) (hide yes) (show_name no) (do_not_autoplace no) (effects (font (size 1.27 1.27))))
  (property "KLC_S5.1" "" (at 105.41 104.14 0) (hide yes) (show_name no) (do_not_autoplace no) (effects (font (size 1.27 1.27))))
  (pin "1")
  (pin "2"))
 (symbol
  (lib_id "Device:R")
  (at 161.29 119.38 90)
  (unit 1)
  (body_style 1)
  (exclude_from_sim no)
  (in_bom yes)
  (on_board yes)
  (in_pos_files yes)
  (dnp no)
  (property "Reference" "R31" (at 164.084 115.824 90) (show_name no) (do_not_autoplace no) (effects (font (size 1.27 1.27))))
  (property "Value" "300" (at 157.734 115.824 90) (show_name no) (do_not_autoplace no) (effects (font (size 1.27 1.27))))
  (property "Footprint" "Resistor_SMD:R_0805_2012Metric_Pad1.20x1.40mm_HandSolder" (at 161.29 121.158 90) (hide yes) (show_name no) (do_not_autoplace no) (effects (font (size 1.27 1.27))))
  (property "Datasheet" "" (at 161.29 119.38 0) (hide yes) (show_name no) (do_not_autoplace no) (effects (font (size 1.27 1.27))))
  (property "Description" "Resistor" (at 161.29 119.38 0) (hide yes) (show_name no) (do_not_autoplace no) (effects (font (size 1.27 1.27))))
  (property "Purchase link" "" (at 161.29 119.38 90) (hide yes) (show_name no) (do_not_autoplace no) (effects (font (size 1.27 1.27))))
  (property "KLC_S3.3" "" (at 161.29 119.38 90) (hide yes) (show_name no) (do_not_autoplace no) (effects (font (size 1.27 1.27))))
  (property "KLC_S5.1" "" (at 161.29 119.38 90) (hide yes) (show_name no) (do_not_autoplace no) (effects (font (size 1.27 1.27))))
  (pin "1")
  (pin "2"))
 (symbol
  (lib_id "Device:LED")
  (at 105.41 111.76 180)
  (unit 1)
  (body_style 1)
  (exclude_from_sim no)
  (in_bom yes)
  (on_board yes)
  (in_pos_files yes)
  (dnp no)
  (property "Reference" "D9" (at 102.616 107.442 0) (show_name no) (do_not_autoplace no) (effects (font (size 1.27 1.27))))
  (property "Value" "LED" (at 108.458 107.188 0) (show_name no) (do_not_autoplace no) (effects (font (size 1.27 1.27))))
  (property "Footprint" "LED_SMD:LED_1206_3216Metric_Pad1.42x1.75mm_HandSolder" (at 105.41 111.76 0) (hide yes) (show_name no) (do_not_autoplace no) (effects (font (size 1.27 1.27))))
  (property "Datasheet" "" (at 105.41 111.76 0) (hide yes) (show_name no) (do_not_autoplace no) (effects (font (size 1.27 1.27))))
  (property "Description" "Light emitting diode" (at 105.41 111.76 0) (hide yes) (show_name no) (do_not_autoplace no) (effects (font (size 1.27 1.27))))
  (property "Sim.Pins" "1=K 2=A" (at 105.41 111.76 0) (hide yes) (show_name no) (do_not_autoplace no) (effects (font (size 1.27 1.27))))
  (property "Purchase link" "" (at 105.41 111.76 0) (hide yes) (show_name no) (do_not_autoplace no) (effects (font (size 1.27 1.27))))
  (property "KLC_S3.3" "" (at 105.41 111.76 0) (hide yes) (show_name no) (do_not_autoplace no) (effects (font (size 1.27 1.27))))
  (property "KLC_S5.1" "" (at 105.41 111.76 0) (hide yes) (show_name no) (do_not_autoplace no) (effects (font (size 1.27 1.27))))
  (pin "1")
  (pin "2"))
 (symbol
  (lib_id "Device:R")
  (at 90.17 104.14 90)
  (unit 1)
  (body_style 1)
  (exclude_from_sim no)
  (in_bom yes)
  (on_board yes)
  (in_pos_files yes)
  (dnp no)
  (property "Reference" "R23" (at 92.964 100.584 90) (show_name no) (do_not_autoplace no) (effects (font (size 1.27 1.27))))
  (property "Value" "300" (at 86.614 100.584 90) (show_name no) (do_not_autoplace no) (effects (font (size 1.27 1.27))))
  (property "Footprint" "Resistor_SMD:R_0805_2012Metric_Pad1.20x1.40mm_HandSolder" (at 90.17 105.918 90) (hide yes) (show_name no) (do_not_autoplace no) (effects (font (size 1.27 1.27))))
  (property "Datasheet" "" (at 90.17 104.14 0) (hide yes) (show_name no) (do_not_autoplace no) (effects (font (size 1.27 1.27))))
  (property "Description" "Resistor" (at 90.17 104.14 0) (hide yes) (show_name no) (do_not_autoplace no) (effects (font (size 1.27 1.27))))
  (property "Purchase link" "" (at 90.17 104.14 90) (hide yes) (show_name no) (do_not_autoplace no) (effects (font (size 1.27 1.27))))
  (property "KLC_S3.3" "" (at 90.17 104.14 90) (hide yes) (show_name no) (do_not_autoplace no) (effects (font (size 1.27 1.27))))
  (property "KLC_S5.1" "" (at 90.17 104.14 90) (hide yes) (show_name no) (do_not_autoplace no) (effects (font (size 1.27 1.27))))
  (pin "1")
  (pin "2"))
 (symbol
  (lib_id "power:GND")
  (at 191.77 127 0)
  (unit 1)
  (body_style 1)
  (exclude_from_sim no)
  (in_bom yes)
  (on_board yes)
  (in_pos_files yes)
  (dnp no)
  (fields_autoplaced yes)
  (property "Reference" "#PWR023" (at 191.77 133.35 0) (hide yes) (show_name no) (do_not_autoplace no) (effects (font (size 1.27 1.27))))
  (property "Value" "GND" (at 191.77 132.08 0) (show_name no) (do_not_autoplace no) (effects (font (size 1.27 1.27))))
  (property "Footprint" "" (at 191.77 127 0) (hide yes) (show_name no) (do_not_autoplace no) (effects (font (size 1.27 1.27))))
  (property "Datasheet" "" (at 191.77 127 0) (hide yes) (show_name no) (do_not_autoplace no) (effects (font (size 1.27 1.27))))
  (property "Description" "Power symbol creates a global label with name \"GND\" , ground" (at 191.77 127 0) (hide yes) (show_name no) (do_not_autoplace no) (effects (font (size 1.27 1.27))))
  (pin "1"))
 (symbol
  (lib_id "Device:R")
  (at 161.29 111.76 90)
  (unit 1)
  (body_style 1)
  (exclude_from_sim no)
  (in_bom yes)
  (on_board yes)
  (in_pos_files yes)
  (dnp no)
  (property "Reference" "R30" (at 164.084 108.204 90) (show_name no) (do_not_autoplace no) (effects (font (size 1.27 1.27))))
  (property "Value" "300" (at 157.734 108.204 90) (show_name no) (do_not_autoplace no) (effects (font (size 1.27 1.27))))
  (property "Footprint" "Resistor_SMD:R_0805_2012Metric_Pad1.20x1.40mm_HandSolder" (at 161.29 113.538 90) (hide yes) (show_name no) (do_not_autoplace no) (effects (font (size 1.27 1.27))))
  (property "Datasheet" "" (at 161.29 111.76 0) (hide yes) (show_name no) (do_not_autoplace no) (effects (font (size 1.27 1.27))))
  (property "Description" "Resistor" (at 161.29 111.76 0) (hide yes) (show_name no) (do_not_autoplace no) (effects (font (size 1.27 1.27))))
  (property "Purchase link" "" (at 161.29 111.76 90) (hide yes) (show_name no) (do_not_autoplace no) (effects (font (size 1.27 1.27))))
  (property "KLC_S3.3" "" (at 161.29 111.76 90) (hide yes) (show_name no) (do_not_autoplace no) (effects (font (size 1.27 1.27))))
  (property "KLC_S5.1" "" (at 161.29 111.76 90) (hide yes) (show_name no) (do_not_autoplace no) (effects (font (size 1.27 1.27))))
  (pin "1")
  (pin "2"))
 (symbol
  (lib_id "Device:LED")
  (at 176.53 119.38 180)
  (unit 1)
  (body_style 1)
  (exclude_from_sim no)
  (in_bom yes)
  (on_board yes)
  (in_pos_files yes)
  (dnp no)
  (property "Reference" "D16" (at 173.736 115.062 0) (show_name no) (do_not_autoplace no) (effects (font (size 1.27 1.27))))
  (property "Value" "LED" (at 179.578 114.808 0) (show_name no) (do_not_autoplace no) (effects (font (size 1.27 1.27))))
  (property "Footprint" "LED_SMD:LED_1206_3216Metric_Pad1.42x1.75mm_HandSolder" (at 176.53 119.38 0) (hide yes) (show_name no) (do_not_autoplace no) (effects (font (size 1.27 1.27))))
  (property "Datasheet" "" (at 176.53 119.38 0) (hide yes) (show_name no) (do_not_autoplace no) (effects (font (size 1.27 1.27))))
  (property "Description" "Light emitting diode" (at 176.53 119.38 0) (hide yes) (show_name no) (do_not_autoplace no) (effects (font (size 1.27 1.27))))
  (property "Sim.Pins" "1=K 2=A" (at 176.53 119.38 0) (hide yes) (show_name no) (do_not_autoplace no) (effects (font (size 1.27 1.27))))
  (property "Purchase link" "" (at 176.53 119.38 0) (hide yes) (show_name no) (do_not_autoplace no) (effects (font (size 1.27 1.27))))
  (property "KLC_S3.3" "" (at 176.53 119.38 0) (hide yes) (show_name no) (do_not_autoplace no) (effects (font (size 1.27 1.27))))
  (property "KLC_S5.1" "" (at 176.53 119.38 0) (hide yes) (show_name no) (do_not_autoplace no) (effects (font (size 1.27 1.27))))
  (pin "1")
  (pin "2")))
